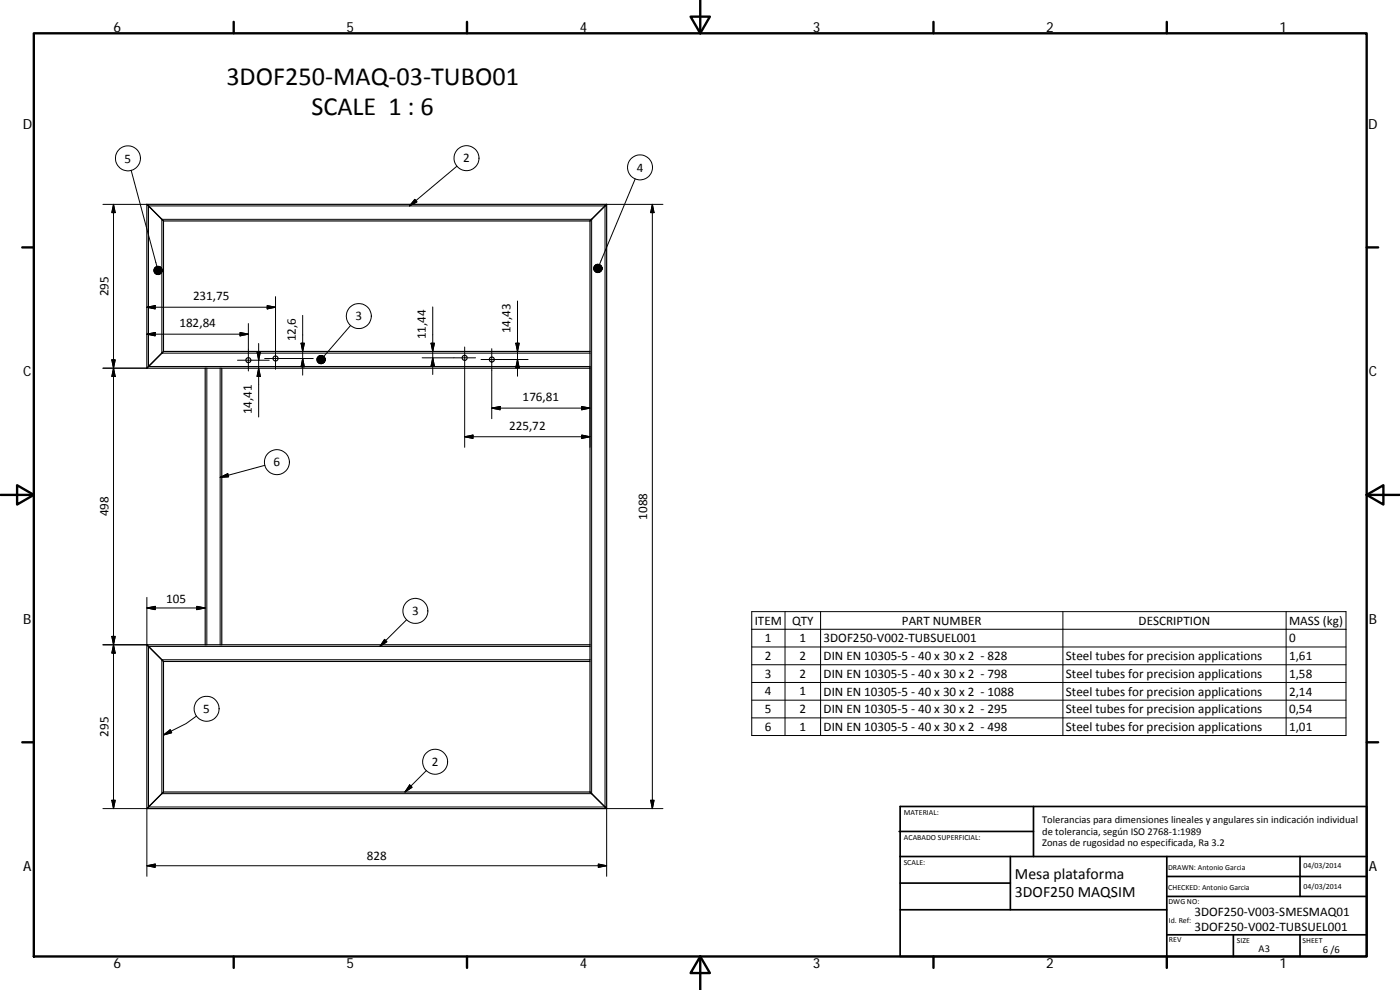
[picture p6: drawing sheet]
<svg xmlns="http://www.w3.org/2000/svg" width="420mm" height="297mm" viewBox="0 0 420 297" stroke-linecap="round" stroke-linejoin="round" font-family="sans-serif">
<g fill="none" stroke="#000" stroke-width=".36">
<path d="M44.1 61.3h138M44.1 61.3v49.2M44.1 61.3l5 5M49.1 66.3h128M49.1 66.3v39.2M177.1 66.3v39.2M182.1 61.3l-5 5M182.1 61.3v181.3M44.1 110.5h17.5M49.1 105.5l-5 5M49.1 105.5h128M61.6 110.5v83"/>
<path d="M61.6 110.5h5v83M66.6 110.5h110.5M177.1 105.5v5M177.1 110.5v83M44.1 193.5h17.5M44.1 193.5v49.1M44.1 193.5l5 5M49.1 198.5v39.1M61.6 193.5h5M66.6 193.5h110.5M177.1 193.5v5h-128M177.1 198.5v39.1"/>
<path d="M49.1 237.6l-5 5M49.1 237.6h128M177.1 237.6l5 5M44.1 242.6h138"/>
<circle cx="74.5" cy="108.1" r=".75"/>
<circle cx="82.7" cy="107.6" r=".75"/>
<circle cx="139.5" cy="107.4" r=".75"/>
<circle cx="147.6" cy="107.9" r=".75"/>
</g>
<g fill="none" stroke="#000" stroke-width=".3">
<path d="M39.4 51.1l7.7 28.8M124.5 59.8l.6 .8-2.2 1.2zM137.1 49.9l-14.2 11.9M190.6 53.7l-10.7 25.7M30.9 61.3h13.2M34.1 61.3v181.3M34.1 61.3l.5 2.5h-1zM182.1 61.3h16.9M195.8 61.3v181.3M195.8 61.3l.5 2.5h-1zM44.1 92.2l2.5-.5v1zM44.1 92.2h38.6"/>
<path d="M72 99.8l2.5 .5-2.5 .5zM74.5 97.1v14.2M80.2 91.7l2.5 .5-2.5 .5zM82.7 89v21.8M90.8 94.6v18M105.2 97.7l-8 9.3M129.9 92.1v20.3M155.3 90.3v22.6M30.9 110.5h13.2M33.6 108h1l-.5 2.5zM34.1 110.5l.5 2.5h-1zM44.1 100.3l2.5-.5v1z"/>
<path d="M44.1 100.3h30.4M62.1 110.5v83M66.1 110.5v83M71.3 108.1h9.5M77.1 105.6h1l-.5 2.5zM77.6 103.1v22M77.6 110.5l.5 2.5h-1zM90.3 103h1l-.5 2.5zM90.8 107.6l.5 2.4h-1zM94 107.6h-14.6M129.4 103h1l-.5 2.5zM129.9 107.4l.5 2.5h-1z"/>
<path d="M139.5 104.1v30.1M142.7 107.4h-16M144.4 107.9h14.1M147.6 104.6v21M154.8 103h1l-.5 2.5zM155.3 107.9l.5 2.5h-1zM177.1 106h-128.5v-40.2h129v172.3h-129v-40.1h128.5M79.5 139.6l-13.4 3.6M139.5 131l2.5-.5v1.1zM139.5 131h37.6M147.6 122.4h29.5M147.6 122.4l2.5-.4v1z"/>
<path d="M174.6 122l2.5 .4-2.5 .6zM174.6 130.5l2.5 .5-2.5 .6zM177.1 134.2v-24.2h-132.5v-48.2h137v180.3h-137v-48.1h132.5M66.1 143.2l2.3-1.1 .2 1zM44.1 179.2v14.3h-13.2M33.6 190.9h1l-.5 2.6zM34.1 193.5l.5 2.5h-1zM44.1 182.4l2.5-.5v1zM44.1 182.4h17.5M59.1 181.9l2.5 .5-2.5 .5zM115.4 191.8l.7 .8-2.1 1.4zM122 185.9l-8 8.1"/>
<path d="M225.6 183.5h178.4v37.2h-178.4zM225.6 188.8h178.4M225.6 194.1h178.4M225.6 199.5h178.4M235.6 183.5v37.2M246.3 183.5v37.2M319 183.5v37.2M386 183.5v37.2M59 214.8l-3.2 2.3-6.7 3.4M225.6 204.8h178.4M225.6 210.1h178.4M225.6 215.4h178.4"/>
<path d="M49.1 220.5l2-1.5 .4 .9zM122.9 235.5l.8 .7-2.2 1.4zM128 231.2l-6.5 6.4M30.9 242.6h13.2v20.3M33.6 240.1h1l-.5 2.5zM44.1 259.8l2.5-.6v1zM44.1 259.8h138M179.6 259.2l2.5 .6-2.5 .4zM195.3 240.1h1l-.5 2.5zM199 242.6h-16.9v20.3"/>
<circle cx="38.4" cy="47.5" r="3.8"/>
<circle cx="140" cy="47.5" r="3.8"/>
<circle cx="192.1" cy="50.2" r="3.7"/>
<circle cx="107.7" cy="94.8" r="3.7"/>
<circle cx="83.1" cy="138.7" r="3.8"/>
<circle cx="124.7" cy="183.3" r="3.7"/>
<circle cx="62" cy="212.7" r="3.8"/>
<circle cx="130.6" cy="228.6" r="3.7"/>
</g>
<g fill="none" stroke="#000" stroke-width=".71">
<path d="M10.1 10h400.1v277h-400.1zM70.1 6.6v3.4M140.2 6.6v3.4M207.3 5h5.8l-2.9 5zM210.2 0v10M280.2 6.6v3.4M350.2 6.6v3.4M6.7 74.2h3.4M410.2 74.2h3.4M.2 148.5h9.9M5.1 145.6l5 2.9-5 2.9zM410.2 148.5l5-2.9v5.8z"/>
<path d="M410.2 148.5h9.9M6.7 222.7h3.4M410.2 222.7h3.4M70.1 287v3.4M140.2 287v3.4M210.2 287l2.9 5h-5.8zM210.2 287v10M280.2 287v3.4M350.2 287v3.4"/>
</g>
<g fill="none" stroke="#000" stroke-width=".51">
<path d="M269.8 249.5h40.4M270.1 257h140.1M270.1 242h140.1v45h-140.1zM303.2 257v16M310.2 242v15M350.2 257v30M390.2 257v12M270.1 273h80.1M270.1 265h33.1M350.2 269h60M350.2 263h60M350.2 280.5h60"/>
<path d="M370.2 280.5v6.5M390.2 280.5v6.5"/>
</g>
<g fill="#000" stroke="#000" stroke-width=".3">
<path d="M124.5 59.8l.6 .8-2.2 1.2zM34.1 61.3l.5 2.5h-1zM195.8 61.3l.5 2.5h-1zM44.1 100.3l2.5-.5v1zM44.1 92.2l2.5-.5v1zM48.5 80.6l.2 .6zM48.4 80.4l.3 .8zM48.2 80.2l.5 1zM48 80l.7 1.2zM47.7 79.9l1 1.3zM47.5 79.9h.2l1 1.3zM47.2 79.9h.3l1.2 1.3z"/>
<path d="M47 80l.2-.1 1.5 1.3zM46.7 80.1l.3-.1 1.7 1.2zM46.5 80.3l.2-.2 2 1.1zM46.5 80.3l2.2 .9-2.4-.7zM46.3 80.5l2.4 .7-2.5-.4zM46.2 80.8l2.5 .4-2.5-.2zM46.2 81l2.5 .2-2.5 .1zM46.2 81.3l2.5-.1-2.5 .3zM46.2 81.5l2.5-.3-2.4 .6zM46.3 81.8l2.4-.6-2.2 .8zM46.5 82l2.2-.8-2 1zM46.7 82.2l2-1-1.7 1.1z"/>
<path d="M47 82.3l1.7-1.1-1.5 1.2zM47.2 82.4l1.5-1.2-1.2 1.2zM48.7 81.2l-1.2 1.2zM48.7 81.2l-1 1.1zM48.7 81.2l-.7 1zM48.7 81.2l-.5 .9zM48.7 81.2l-.3 .7zM48.7 81.2l-.2 .5zM48.7 81.2l-.1 .2zM80.2 91.7l2.5 .5-2.5 .5zM180.6 80l.1 .5zM180.4 79.8l.3 .7z"/>
<path d="M180.2 79.6l.5 .9zM180 79.4l.7 1.1zM179.7 79.4l1 1.1zM179.5 79.3l1.2 1.2zM179.2 79.3h.3l1.2 1.2zM179 79.4l.2-.1 1.5 1.2zM178.7 79.5l.3-.1 1.7 1.1zM178.5 79.7l.2-.2 2 1zM178.5 79.7l2.2 .8-2.4-.6zM178.3 79.9l2.4 .6-2.5-.4zM178.2 80.1l2.5 .4-2.5-.1zM178.2 80.4l2.5 .1-2.5 .2z"/>
<path d="M178.2 80.7l2.5-.2-2.5 .4zM178.2 80.9l2.5-.4-2.4 .7zM178.3 81.2l2.4-.7-2.2 .9zM178.5 81.4l2.2-.9-2 1.1zM178.7 81.6l2-1.1-1.7 1.2zM179 81.7l1.7-1.2-1.5 1.3zM179.2 81.8l1.5-1.3-1.2 1.3zM180.7 80.5l-1.2 1.3zM180.7 80.5l-1 1.2zM180.7 80.5l-.7 1.1zM180.7 80.5l-.5 1zM180.7 80.5l-.3 .8z"/>
<path d="M180.7 80.5l-.1 .6zM180.7 80.5l-.1 .3zM33.6 108h1l-.5 2.5zM34.1 110.5l.5 2.5h-1zM72 99.8l2.5 .5-2.5 .5zM77.1 105.6h1l-.5 2.5zM77.6 110.5l.5 2.5h-1zM90.3 103h1l-.5 2.5zM90.8 107.6l.5 2.4h-1zM97.5 107.4l.1 .5zM97.3 107.1l.3 .8zM97.1 106.9l.5 1z"/>
<path d="M96.9 106.8l.7 1.1zM96.7 106.7l.9 1.2zM96.4 106.7h.3l.9 1.2zM96.1 106.7h.3l1.2 1.2zM95.9 106.7h.2l1.5 1.2zM95.6 106.8l.3-.1 1.7 1.2zM95.4 107l.2-.2 2 1.1zM95.4 107l2.2 .9-2.3-.7zM95.3 107.2l2.3 .7-2.4-.4zM95.2 107.5l2.4 .4-2.5-.2zM95.1 107.7l2.5 .2-2.5 .1zM95.1 108l2.5-.1-2.4 .4z"/>
<path d="M95.2 108.3l2.4-.4-2.3 .6zM95.3 108.5l2.3-.6-2.2 .9zM95.4 108.8l2.2-.9-2 1zM95.6 108.9l2-1-1.7 1.2zM95.9 109.1l1.7-1.2-1.5 1.2zM96.1 109.1l1.5-1.2-1.2 1.2zM97.6 107.9l-.9 1.2h-.3zM97.6 107.9l-.9 1.2zM97.6 107.9l-.7 1.1zM97.6 107.9l-.5 .9zM97.6 107.9l-.3 .7zM97.6 107.9l-.1 .5z"/>
<path d="M97.6 107.9l-.1 .2zM129.4 103h1l-.5 2.5zM129.9 107.4l.5 2.5h-1zM154.8 103h1l-.5 2.5zM155.3 107.9l.5 2.5h-1zM139.5 131l2.5-.5v1.1zM147.6 122.4l2.5-.4v1zM174.6 122l2.5 .4-2.5 .6zM174.6 130.5l2.5 .5-2.5 .6zM66.1 143.2l2.3-1.1 .2 1zM33.6 190.9h1l-.5 2.6zM34.1 193.5l.5 2.5h-1z"/>
<path d="M44.1 182.4l2.5-.5v1zM59.1 181.9l2.5 .5-2.5 .5zM115.4 191.8l.7 .8-2.1 1.4zM49.1 220.5l2-1.5 .4 .9zM122.9 235.5l.8 .7-2.2 1.4zM33.6 240.1h1l-.5 2.5zM44.1 259.8l2.5-.6v1zM195.3 240.1h1l-.5 2.5zM179.6 259.2l2.5 .6-2.5 .4z"/>
</g>
<g font-size="7.9">
<text x="67.9" y="25.5">3DOF250‐MAQ‐03‐TUBO01</text>
<text x="93.5" y="34.5">SCALE 1 : 6</text>
</g>
<g font-size="4.7">
<text x="304.6" y="263.7">Mesa plataforma</text>
<text x="304.6" y="269.1">3DOF250 MAQSIM</text>
</g>
<g font-size="4.2">
<text x="34" y="9.6">6</text>
<text x="104" y="9.6">5</text>
<text x="174" y="9.6">4</text>
<text x="244" y="9.6">3</text>
<text x="314" y="9.6">2</text>
<text x="384" y="9.6">1</text>
<text x="6.8" y="38.7">D</text>
<text x="410.6" y="38.7">D</text>
<text x="7" y="112.9">C</text>
<text x="410.8" y="112.9">C</text>
<text x="7" y="187.1">B</text>
<text x="410.8" y="187.1">B</text>
<text x="7" y="261.3">A</text>
<text x="410.8" y="261.3">A</text>
<text x="34" y="290.4">6</text>
<text x="104" y="290.4">5</text>
<text x="174" y="290.4">4</text>
<text x="244" y="290.4">3</text>
<text x="314" y="290.4">2</text>
<text x="384" y="290.4">1</text>
</g>
<g font-size="3.9">
<text x="37.4" y="48.8">5</text>
<text x="139" y="48.7">2</text>
<text x="191.1" y="51.5">4</text>
<text x="32.5" y="88.9" transform="rotate(-90 32.5 88.9)">295</text>
<text x="57.9" y="90.1">231,75</text>
<text x="53.8" y="98.2">182,84</text>
<text x="106.7" y="96.1">3</text>
<text x="127.8" y="101.8" transform="rotate(-90 127.8 101.8)">11,44</text>
<text x="153.2" y="100.1" transform="rotate(-90 153.2 100.1)">14,43</text>
<text x="88.8" y="102.4" transform="rotate(-90 88.8 102.4)">12,6</text>
<text x="75.6" y="124.4" transform="rotate(-90 75.6 124.4)">14,41</text>
<text x="156.9" y="120.4">176,81</text>
<text x="152.8" y="128.9">225,72</text>
<text x="82.1" y="140">6</text>
<text x="32.5" y="154.9" transform="rotate(-90 32.5 154.9)">498</text>
<text x="194.2" y="156" transform="rotate(-90 194.2 156)">1088</text>
<text x="49.8" y="180.8">105</text>
<text x="123.7" y="184.6">3</text>
<text x="226.5" y="187.4">ITEM</text>
<text x="237.7" y="187.4">QTY</text>
<text x="270.7" y="187.4">PART NUMBER</text>
<text x="341.7" y="187.4">DESCRIPTION</text>
<text x="386.9" y="187.5">MASS (kg)</text>
<text x="229.6" y="192.7">1</text>
<text x="239.9" y="192.7">1</text>
<text x="247.2" y="192.7">3DOF250‐V002‐TUBSUEL001</text>
<text x="386.9" y="192.7">0</text>
<text x="229.6" y="198">2</text>
<text x="229.6" y="203.3">3</text>
<text x="239.9" y="198">2</text>
<text x="239.9" y="203.3">2</text>
<text x="247.2" y="198">DIN EN 10305‐5 ‐ 40 x 30 x 2 ‐ 828</text>
<text x="247.2" y="203.3">DIN EN 10305‐5 ‐ 40 x 30 x 2 ‐ 798</text>
<text x="319.9" y="198.1">Steel tubes for precision applications</text>
<text x="319.9" y="203.5">Steel tubes for precision applications</text>
<text x="386.9" y="198">1,61</text>
<text x="386.9" y="203.3">1,58</text>
<text x="229.6" y="208.7">4</text>
<text x="239.9" y="208.7">1</text>
<text x="247.2" y="208.7">DIN EN 10305‐5 ‐ 40 x 30 x 2 ‐ 1088</text>
<text x="319.9" y="208.7">Steel tubes for precision applications</text>
<text x="386.9" y="208.7">2,14</text>
<text x="61" y="213.9">5</text>
<text x="229.6" y="214">5</text>
<text x="239.9" y="214">2</text>
<text x="247.2" y="214">DIN EN 10305‐5 ‐ 40 x 30 x 2 ‐ 295</text>
<text x="319.9" y="214.1">Steel tubes for precision applications</text>
<text x="386.9" y="214">0,54</text>
<text x="32.5" y="221" transform="rotate(-90 32.5 221)">295</text>
<text x="229.6" y="219.3">6</text>
<text x="239.9" y="219.3">1</text>
<text x="247.2" y="219.3">DIN EN 10305‐5 ‐ 40 x 30 x 2 ‐ 498</text>
<text x="319.9" y="219.4">Steel tubes for precision applications</text>
<text x="386.9" y="219.3">1,01</text>
<text x="129.6" y="229.8">2</text>
<text x="110.1" y="258.2">828</text>
<text x="358.5" y="274.9">3DOF250‐V003‐SMESMAQ01</text>
<text x="358.5" y="279.4">3DOF250‐V002‐TUBSUEL001</text>
</g>
<g font-size="3.1">
<text x="312.8" y="246.8">Tolerancias para dimensiones lineales y angulares sin indicación individual</text>
<text x="312.8" y="250.4">de tolerancia, según ISO 2768‐1:1989</text>
<text x="312.8" y="254">Zonas de rugosidad no especificada, Ra 3.2</text>
<text x="377.7" y="285.6">A3</text>
<text x="397" y="285.9">6 /6</text>
</g>
<g font-size="2.4">
<text x="271.2" y="244.4">MATERIAL:</text>
<text x="271.3" y="251.9">ACABADO SUPERFICIAL:</text>
<text x="271.2" y="259.7">SCALE:</text>
<text x="350.6" y="260.9">DRAWN: Antonio Garcia</text>
<text x="391.2" y="260.6">04/03/2014</text>
<text x="350.6" y="267">CHECKED: Antonio Garcia</text>
<text x="391.2" y="266.6">04/03/2014</text>
<text x="350.7" y="271.4">DWG NO:</text>
<text x="350.8" y="276.8">Id. Ref:</text>
<text x="350.8" y="282.8">REV</text>
<text x="371.2" y="282.9">SIZE</text>
<text x="390.9" y="282.9">SHEET</text>
</g>
</svg>
